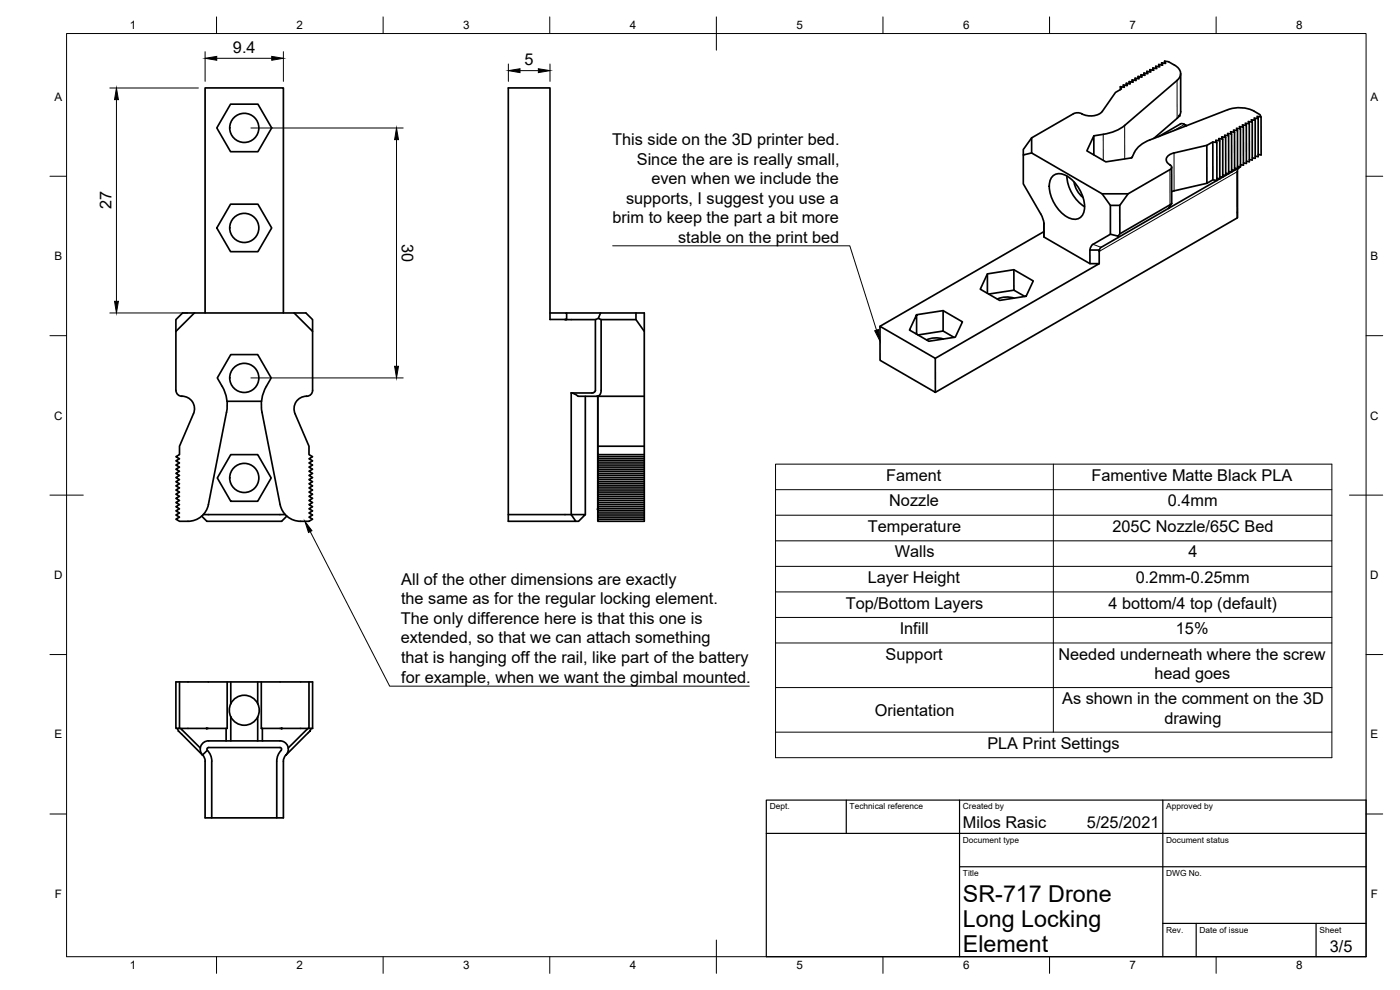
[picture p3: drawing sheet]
<svg xmlns="http://www.w3.org/2000/svg" width="420mm" height="297mm" viewBox="0 0 420 297" stroke-linecap="round" stroke-linejoin="round" font-family="sans-serif">
<!-- layer: Visible -->
<g fill="none" stroke="#000" stroke-width=".51">
<path d="M346.9 19.9v.6M347.7 19.4v.6M348.6 18.8v.7M349.5 18.3v.7M352.5 19.5a2.6 2.6 0 0 1 .8 4.6M352.5 19.6l-1.8-1.1-1.2-.2 .3 .7-1.2-.2 .4 .7-1.3-.1 .4 .7-1.2-.2 .3 .7-1.2-.2 .3 .7-1.2-.2 .3 .7-1.2-.2 .3 .7-1.2-.2 .3 .7-1.2-.2 .4 .7-1.3-.2 .4 .7-1.2-.1 .3 .7-1.2-.2 .3 .7-1.2-.2 .3 .7-1.2-.2 .3 .7-1.2-.2 .3 .7-1.2-.2 .3 .7-1.7 1-4 5.7M69.2 31.2h8.2l4.1 7.2-4.1 7.1h-8.2l-4.1-7.1zM324.6 34.1h.1M330.8 33.4a5.3 5.3 0 0 1-6.1 .7M336.2 26v.9M337.1 25.5v.6M338 25v.6"/>
<path d="M338.9 24.5v.6M339.8 24v.6M340.7 23.5v.6M341.5 22.9v.7M342.4 22.4v.7M343.3 21.9v.7M344.2 21.4v.7M345.1 20.9v.6M346 20.4v.6M353.3 24.1l-15.8 13.5a12.9 12.9 0 0 1-6.4 2.7l-2.8 .5-2.1 4.5 5.7 3.3 7.8-1.2a8.2 8.2 0 0 1 5.4-5.4l23.4-9.1a10 10 0 0 1 7.9 .5M354.3 22.1l.1 11.4a2.76 2.76 0 0 1-1.1 2l-7 6M355.5 37.3l.6 .4"/>
<path d="M355.5 37.3l-.7-.2-.6 .1-6.5 3.8M370.5 39.7v11.4l-.9-.1M371.4 39.2v11.4l-.9-.2M372.3 38.7v11.4l-.9-.2M373.1 38.2l.1 11.4-.9-.2M374 37.7l.1 11.3-.9-.1M374.9 37.2v11.3l-.8-.1M375.8 36.6v11.4l-.9-.1M376.4 33.4l1.7 1 .4 .7-1.2-.2 .3 .7-1.2-.2 .3 .7-1.2-.2 .3 .7-1.2-.1 .3 .7-1.2-.2 .3 .7-1.2-.2 .3 .7-1.2-.2 .4 .7-1.2-.2 .3 .7-1.2-.2 .3 .7-1.2-.2 .3 .7-1.2-.2 .3 .7-1.2-.2 .3 .7-1.2-.2 .4 .7-1.2-.1 .3 .7-1.2-.2 .3 .7-1.2-.2-1.8 1-9.8 2.3a2.29 2.29 0 0 0-2.3 2.4l1 1.2a.75 .75 0 0 1 .5 .7 .75 .75 0 0 1-.5 .7l-12.5 7.3h-7.8l-21.2-12.3v-4.5l12.6-7.3 1.5-.3 .9 .3M376.7 36.1v11.4l-.9-.1M377.6 35.6v11.4l-.9-.2M378.5 35.1v11.4l-.9-.2"/>
<path d="M309.6 45.9l-2.5 .6v8.7l5.7 10 .5 1.8v4.1M309.6 41.4l-2.5 3.5v1.6M315.9 52.9a3.7 3.7 0 0 1 5.1 .4 10.9 10.9 0 0 1 4.2 10.5 3.1 3.1 0 0 1-5 1.3 11 11 0 0 1-5-11zM320.2 52.8a11.7 11.7 0 0 0 5.3 9.2M322.4 54.6a7.3 7.3 0 0 0 2.6 4.6M328.3 40.8v5.7M330.8 58.2l2.4 3.4v8.7l-5.4 3.2-.7 1.5M338.6 58.2l-2.5 3.4h-2.9M339.8 47.1l-.4 .3M351.6 50.2v10.9l-15.5 9.1M362.2 55l-10.6 2.5M364 42.6v11.4l-1.8 1v-11.4"/>
<path d="M365.2 42.8v11.4l-1.2-.2M366.1 42.3v11.3l-.9-.1M367 41.7v11.4l-.9-.1M367.8 41.2l.1 11.4-.9-.1M368.7 40.7v11.4l-.8-.1M369.6 40.2v11.4l-.9-.1M371.3 51.3v14.1l-90.6 52.3M371.9 50.3l-21.1 12.2M372.2 50l-.7 .7-.2 .8v13.9M372.4 49.4l-.1 .3M69.2 61.3h8.2l4.1 7.1-4.1 7.1h-8.2l-4.1-7.1zM313.3 66.9v2.6l-49.2 28.4"/>
<path d="M313.3 69.5v1.6l13.8 8h2.8l-49.2 28.4M327.1 79.1v-4.1h2.8v4.1M335.6 71.3l-5.1 2.9-.4 .5-.2 .7v-.4M336.1 61.6v8.6l-.5 .7-2.4-.6M350.8 62.5l-15.2 8.8v-.4M351.6 61.1l-.8 1.4M58.3 93.9h-3.5l-2 2v3.5M61.6 93.9v-67.5h23.4v67.5M88.3 93.9h3.5l2 2v3.5M165.1 93.9h5v1.9h-5v-69.4h-12.6v130h20.3l-.7-1a1.53 1.53 0 0 0-2.1-1h-17.5M170.1 93.9h23.3v62.5h-14v-.6h14M170.1 95.8l-.5 .1h9.1"/>
<path d="M179.6 95.5l-.9 .4v21.4l-.4 .4-.6 .2h-6.3M180.2 93.9l-.6 1.6 .8 .4h10.5M180.4 95.9v21.5l-.5 1.1-.9 .4M190.9 93.9v2l2.5 3.5M264.1 97.9l16.6 9.6v10.2l-16.6-9.6zM275.1 94.4l-2.2 4.6 5.9 3.4 7.9-1.2 2.1-4.6-5.8-3.4-7.9 1.2v5.9M283 93.2v6.1l-7.5 1.2M283 99.3l3.3 1.9M296.3 82.2l8-1.3 5.8 3.4-2.1 4.6-8 1.2-5.8-3.3zM296.3 82.2v5.8M304.3 80.9v6.2l3.3 1.8M304.3 87.1l-7.6 1.1"/>
<path d="M304.3 89.5l-1.4-.3h-1.5l-2.1 .5M54.5 118.9h.1M54.6 118.9a3.7 3.7 0 0 1 3.5 5.2l-4.2 9.8v2.5l-1.1 .6 1.1 .7-1.1 .6 1.1 .6-1.1 .6 1.1 .7-1.1 .6 1.1 .6-1.1 .6 1.1 .6-1.1 .7 1.1 .6-1.1 .6 1.1 .6-1.1 .7 1.1 .6-1.1 .6 1.1 .6-1.1 .7 1.1 .6-1.1 .6 1.1 .7-1.1 .6 1.1 .6-1.1 .6 1.1 .7-1.1 .6 1.1 .6-1.1 .6 1.1 .7-1.1 .6 1.1 .6a7.8 7.8 0 0 0 7.1-2 6.2 6.2 0 0 0 1.6-3M92 118.9h.1M92 118.9a3.8 3.8 0 0 0-3.5 5.2l4.2 9.8v2.5l1.1 .6-1.1 .7 1.1 .6-1.1 .6 1.1 .6-1.1 .7 1.1 .6-1.1 .6 1.1 .6-1.1 .6 1.1 .7-1.1 .6 1.1 .6-1.1 .6 1.1 .7-1.1 .6 1.1 .6-1.1 .6 1.1 .7-1.1 .6 1.1 .6-1.1 .7 1.1 .6-1.1 .6 1.1 .6-1.1 .7 1.1 .6-1.1 .6 1.1 .6-1.1 .7 1.1 .6-1.1 .6a7.8 7.8 0 0 1-7.1-2 6.2 6.2 0 0 1-1.5-3M92.1 118.9a1.75 1.75 0 0 0 1.7-1.8v-17.7l-5.5-5.5h-30l-5.5 5.5 .1 18.2a1.75 1.75 0 0 0 1.7 1.3M171.4 117.9l.8 .2 1.3 .8M171.4 117.9v36.5h4.3l-2 2h-.9M173.5 118.9h19.9M175.7 118.9v35.5M283.1 101.7l-1.5-.3h-1.5l-2 .6M68.1 120.4h10.4"/>
<path d="M69.3 136.4h8l4.1 7-4.1 7h-8l-4.1-7zM179.4 133.9v-15v34.4M193.4 133.9h-14v2.5h14M193.4 137h-14v.7h14M193.4 138.3h-14v.6h14M193.4 139.5h-14v.7h14M60.5 154.9l1.6 1.5h22.4l1.6-1.5M61 154.4h24.6M62.5 151.4l5.5-27.7a11.3 11.3 0 0 0-1.3-7.8l-1.5-2.5 4.1-7h8l4.1 7-1.5 2.5a11.3 11.3 0 0 0-1.3 7.8l5.5 27.7M179.4 153.9v.6M179.4 155.2v.6M193.4 140.8h-14v.6h14"/>
<path d="M193.4 142h-14v.6h14M193.4 143.3h-14v.6h14M193.4 144.5h-14v.6h14M193.4 145.8h-14v.6h14M193.4 147h-14v.6h14M193.4 148.3h-14v.6h14M193.4 149.5h-14v.7h14M193.4 150.8h-14v.6h14M193.4 152h-14v.7h14M193.4 153.3h-14v.6h14M193.4 154.5h-14v.7h14M53.2 218.6l.3 .7 7.3 7.2"/>
<path d="M53.9 204.6v14h-1.1v-14h39.9v14h-14.3v-14M54.1 218.6l6 5.8M67.9 218.6v3.7M68.2 204.6v14h-14.3M69.3 204.6v6.5M69.3 215.1v7.2M69.3 215.1a4.5 4.5 0 0 0 4 2.5 4.5 4.5 0 0 0 4.1-2.5M69.3 211.1a4.5 4.5 0 0 1 4-2.5 4.5 4.5 0 0 1 4.1 2.5M69.3 211.1l-.5 1.7 .1 1.2 .4 1.1M77.3 204.6v6.5M77.3 215.1v7.2M77.4 211.1l.4 1.7-.1 1.2-.3 1.1"/>
<path d="M78.7 218.6v3.7M92.5 218.6l-6 5.8M92.7 204.6h1.1v14h-1.1M93.4 218.6l-.3 .7-7.3 7.2M60.8 226.5a2.49 2.49 0 0 1-.5-2.7 2.49 2.49 0 0 1 2.3-1.5h21.4a2.51 2.51 0 0 1 2.3 1.5 2.51 2.51 0 0 1-.5 2.7M60.8 226.5l.6 1.1 .2 .8M62.2 225.1l-1.4 1.4M62.2 225.1l1 1.5 .4 1.8-.1 17M62.2 225.1l-.1-.5 .5-.3h21.4l.5 .5a6.2 6.2 0 0 0-1.4 3.6v17M85.8 226.5l-.6 1.1-.2 .8v17h-23.4v-17M85.8 226.5h.1"/>
<circle cx="73.3" cy="38.4" r="4.4"/>
<circle cx="73.3" cy="68.4" r="4.4"/>
<circle cx="73.3" cy="113.4" r="4.4"/>
<circle cx="73.3" cy="143.4" r="4.4"/>
</g>
<g fill="#000" stroke="#000" stroke-width=".3">
<circle cx="353.9" cy="34.7" r=".24"/>
<circle cx="179.4" cy="152.8" r=".24"/>
<circle cx="62.1" cy="218.6" r=".24"/>
<circle cx="84.5" cy="218.6" r=".24"/>
</g>
<!-- layer: Visible Narrow -->
<path d="M337.5 37.6v10.1M353.3 24.1v11.4M356.1 37.7l-.6-.4-3.3 2M331.1 40.3v7.8M351.1 50.9v10.6l-.5 1.1M352.3 45.9l.1 11.4M371.3 51.5l-41.4 23.9M328 73.3l2.5 .9" fill="none" stroke="#000" stroke-width=".3"/>
<!-- layer: Border -->
<g fill="none" stroke="#000" stroke-width=".3">
<path d="M20 10.1h390v276.9h-390zM65 5.1v5M115 5.1v5M165 5.1v5M215 5.1v10M265 5.1v5M315 5.1v5M365 5.1v5M15 52.9h5M410 52.9h5M15 100.7h5M410 100.7h5"/>
<path d="M15 148.6h10M405 148.6h10M15 196.4h5M410 196.4h5M15 244.2h5M410 244.2h5M65 287v5M115 287v5M165 287v5M215 282.1v9.9M265 287v5M315 287v5"/>
<path d="M365 287v5"/>
</g>
<!-- layer: TitleBlock -->
<path d="M230 240.1h180v46.9h-180zM230 250h180M254 240.1v9.9M288 240.1v46.9M349 240.1v46.9M288 260.1h122M349 277.1h61M359 277.1v9.9M395 277.1v9.9" fill="none" stroke="#000" stroke-width=".36"/>
<!-- layer: Dimensions -->
<path d="M61.6 15.5v8.9M65 17.5h16.6M85 15.5v8.9M152.6 19.2v5.2M165.1 19.2v5.2M33 26.4h26.5M34.9 29.9v60.5M75.3 38.4h45.7M156.1 21.2h5.5M119 41.9v68M33 93.9h23.3M75.3 113.4h45.7" fill="none" stroke="#000" stroke-width=".3"/>
<path d="M61.6 17.5l3.4-.6v1.2zM81.6 16.9l3.4 .6-3.4 .6zM34.9 26.4l.6 3.5h-1.1zM152.6 21.2l3.5-.6v1.2zM161.6 20.6l3.5 .6-3.5 .6zM119 38.4l.6 3.5h-1.2zM34.4 90.4h1.1l-.6 3.5zM118.4 109.9h1.2l-.6 3.5z" fill="#000" stroke="#000" stroke-width=".3"/>
<!-- layer: BOM -->
<path d="M232.7 139.3h167v88h-167zM316.1 139.3v80.4M232.7 154.6h167M232.7 146.9h167M232.7 177.6h167M232.7 169.9h167M232.7 162.3h167M232.7 192.9h167M232.7 185.3h167M232.7 219.7h167M232.7 206.3h167" fill="none" stroke="#000" stroke-width=".3"/>
<!-- layer: Annotations -->
<path d="M262.5 99.2l1.1-.3 .5 3.5zM91.5 156.4l2.1 2.8-1 .6z" fill="#000" stroke="#000" stroke-width=".3"/>
<path d="M183.9 73.8h71.1l8.1 25.3M93.1 159.5l23.8 46.4h108" fill="none" stroke="#000" stroke-width=".3"/>
<g font-size="7">
<text x="289" y="270.6">SR-717 Drone</text>
<text x="289" y="278.1">Long Locking</text>
<text x="289" y="285.5">Element</text>
</g>
<g font-size="4.9">
<text x="69.9" y="15.9">9.4</text>
<text x="157.5" y="19.6">5</text>
<text x="183.7" y="43.5">This side on the 3D printer bed.</text>
<text x="191.1" y="49.5">Since the are is really small,</text>
<text x="195.5" y="55.3">even when we include the</text>
<text x="33.5" y="62.8" transform="rotate(-90 33.5 62.8)">27</text>
<text x="187.9" y="61.1">supports, I suggest you use a</text>
<text x="183.8" y="67">brim to keep the part a bit more</text>
<text x="120.6" y="73.2" transform="rotate(90 120.6 73.2)">30</text>
<text x="203.5" y="72.8">stable on the print bed</text>
<text x="266" y="144.3">Fament</text>
<text x="327.6" y="144.3">Famentive Matte Black PLA</text>
<text x="266.9" y="151.9">Nozzle</text>
<text x="350.5" y="151.9">0.4mm</text>
<text x="260.5" y="159.6">Temperature</text>
<text x="333.8" y="159.6">205C Nozzle/65C Bed</text>
<text x="268.5" y="167.3">Walls</text>
<text x="356.6" y="167.3">4</text>
<text x="120.4" y="175.4">All of the other dimensions are exactly</text>
<text x="260.4" y="174.9">Layer Height</text>
<text x="340.8" y="174.9">0.2mm-0.25mm</text>
<text x="120.4" y="181.3">the same as for the regular locking element.</text>
<text x="253.8" y="182.7">Top/Bottom Layers</text>
<text x="332.7" y="182.7">4 bottom/4 top (default)</text>
<text x="120.3" y="187.2">The only difference here is that this one is</text>
<text x="270" y="190.3">Infill</text>
<text x="352.9" y="190.3">15%</text>
<text x="120.3" y="193">extended, so that we can attach something</text>
<text x="265.8" y="198">Support</text>
<text x="317.6" y="197.9">Needed underneath where the screw</text>
<text x="120.4" y="199">that is hanging off the rail, like part of the battery</text>
<text x="346.4" y="203.8">head goes</text>
<text x="120.4" y="204.8">for example, when we want the gimbal mounted.</text>
<text x="262.5" y="214.7">Orientation</text>
<text x="318.8" y="211.3">As shown in the comment on the 3D</text>
<text x="349.4" y="217.1">drawing</text>
<text x="296.3" y="224.8">PLA Print Settings</text>
<text x="289" y="248.5">Milos Rasic</text>
<text x="326.2" y="248.5">5/25/2021</text>
<text x="399.1" y="285.7">3/5</text>
</g>
<g font-size="3.5">
<text x="39" y="8.8">1</text>
<text x="89" y="8.8">2</text>
<text x="139" y="8.8">3</text>
<text x="189" y="8.8">4</text>
<text x="239" y="8.8">5</text>
<text x="289" y="8.8">6</text>
<text x="339" y="8.8">7</text>
<text x="389" y="8.8">8</text>
<text x="16.3" y="30.2">A</text>
<text x="411.3" y="30.2">A</text>
<text x="16.3" y="78">B</text>
<text x="411.3" y="78">B</text>
<text x="16.2" y="125.9">C</text>
<text x="411.2" y="125.9">C</text>
<text x="16.2" y="173.7">D</text>
<text x="411.2" y="173.7">D</text>
<text x="16.3" y="221.6">E</text>
<text x="411.3" y="221.6">E</text>
<text x="16.4" y="269.4">F</text>
<text x="411.4" y="269.4">F</text>
<text x="39" y="290.8">1</text>
<text x="89" y="290.8">2</text>
<text x="139" y="290.8">3</text>
<text x="189" y="290.8">4</text>
<text x="239" y="290.8">5</text>
<text x="289" y="290.8">6</text>
<text x="339" y="290.8">7</text>
<text x="389" y="290.8">8</text>
</g>
<g font-size="2.5">
<text x="231" y="242.9">Dept.</text>
<text x="255" y="242.9">Technical reference</text>
<text x="289" y="242.9">Created by</text>
<text x="350" y="242.9">Approved by</text>
<text x="289" y="252.8">Document type</text>
<text x="350" y="252.8">Document status</text>
<text x="289" y="262.9">Title</text>
<text x="350" y="262.9">DWG No.</text>
<text x="350" y="279.9">Rev.</text>
<text x="360" y="279.9">Date of issue</text>
<text x="396" y="279.9">Sheet</text>
</g>
</svg>
